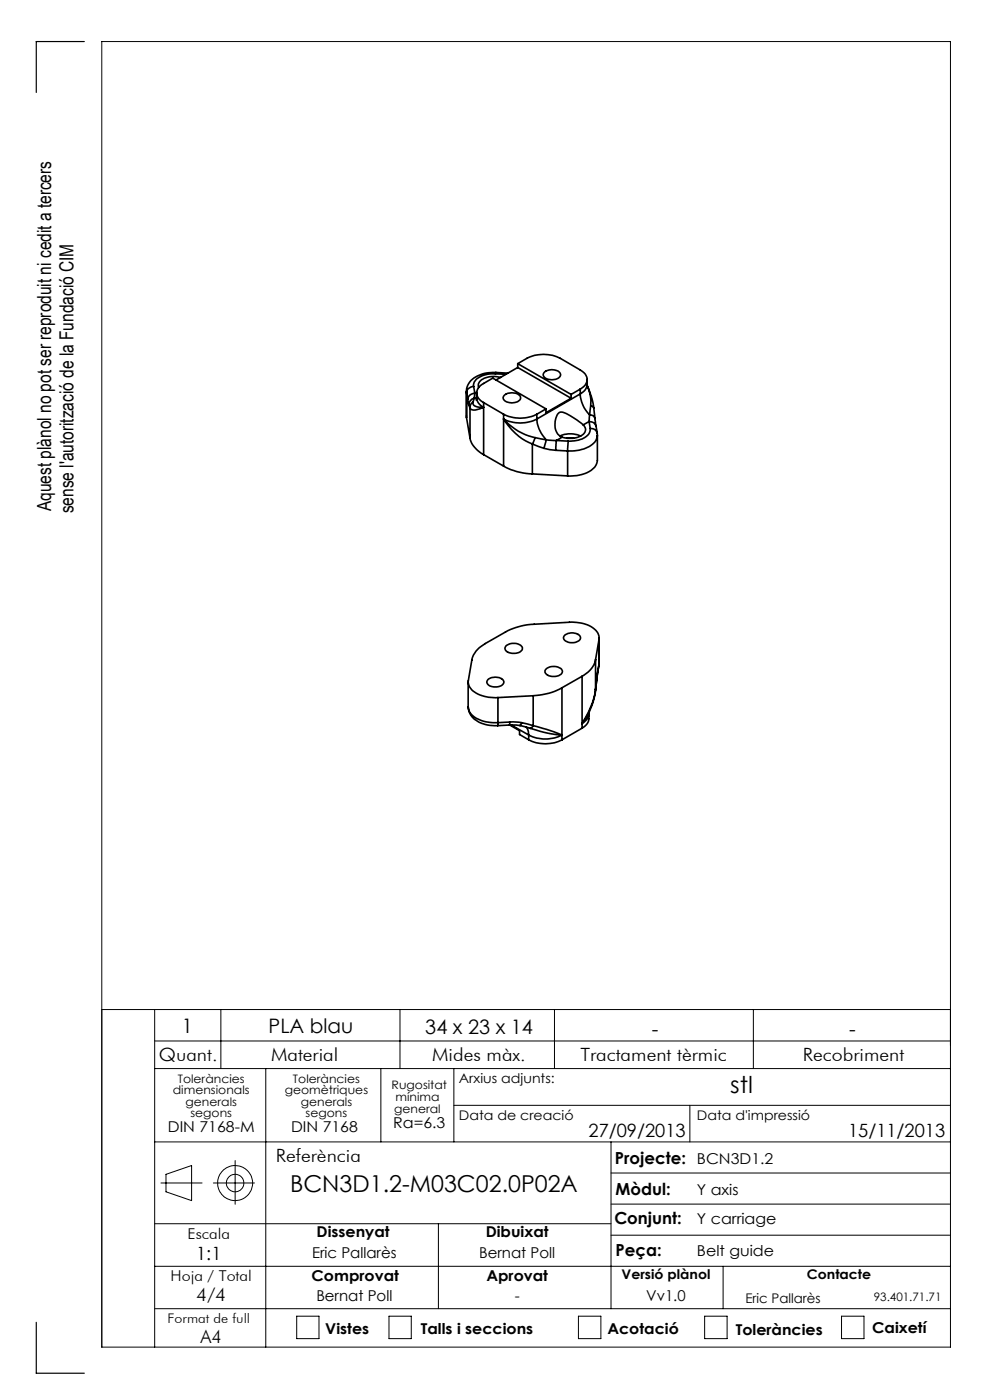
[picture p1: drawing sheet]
<svg xmlns="http://www.w3.org/2000/svg" width="210mm" height="297mm" viewBox="0 0 210 297" stroke-linecap="round" stroke-linejoin="round" font-family="sans-serif">
<g fill="none" stroke="#000" stroke-width=".21">
<path d="M21.6 214.2h180M32.8 214.2v71.6M46.8 214.2v12.5M84.8 214.2v12.5M117.6 214.2v12.5M159.8 214.2v12.5M32.8 220.8h168.8M32.8 226.7h168.8M56.4 226.7v59.1M80.8 226.7v15.5M96.3 226.7v15.5M96.3 234.5h105.3"/>
<path d="M146.3 234.5v7.7M32.8 259.6h96.8M32.8 242.2h168.8M34.1 251h8.8M35.2 249.1l5.4-1.8v7.4l-5.4-1.9zM45.3 251h8.7M49.9 246.2v9.3M93 259.6v18M129.6 242.2v35.4M129.6 255.4h72M129.6 248.8h72M32.8 277.6h168.8"/>
<path d="M32.8 268.6h168.8M62.9 279.2h4.8v4.8h-4.8zM82.5 279.2h4.7v4.8h-4.7zM122.7 279.2h4.8v4.8h-4.8zM129.6 262h72M149.5 279.2h4.7v4.8h-4.7zM153.4 268.6v9M178.5 279.2h4.8v4.8h-4.8zM21.6 285.8h180v-277h-180v277"/>
<circle cx="49.9" cy="251" r="3.7"/>
<circle cx="49.9" cy="251" r="1.86"/>
</g>
<path d="M17.9 8.8h-10.2v10.8M7.7 280.5v10.8h10.2" fill="none" stroke="#000" stroke-width=".25"/>
<g fill="none" stroke="#000" stroke-width=".35">
<path d="M105.1 79.3a5.1 5.1 0 0 0-4.5 1.7l-.1 1M105.1 79.3l2.2 .1M105.2 79a6.5 6.5 0 0 0-5.8 2.4l-.4 1v.6M105.2 79l-.1 .3M105.2 79l2.5 .2M107.7 79.2h.1M109.8 77.1l2-1.1a7.8 7.8 0 0 1 7.1 0l4.2 2.5a2.15 2.15 0 0 1 1.4 2 2.15 2.15 0 0 1-1.4 2M109.8 78l11.3 6.5M109.8 78l-4.6 2.6M109.8 77.1v.9M109.8 77.1l11.3 6.6M115.6 78.9a2.57 2.57 0 0 1 3.2 .3 1.07 1.07 0 0 1-1.1 1.3 1.94 1.94 0 0 1-2.5-1z"/>
<path d="M99 88.3v.3M99 83v.3M99 83v5.6M99 83.3l.2 1.4M99 88.6l.7 4.3M99.2 84.7l.2 1.2M99.4 85.9l.3 .7M99.7 92.9a5.4 5.4 0 0 0 2.9 3.5M99.7 86.6v6.3M100.4 85.3a1.37 1.37 0 0 0-.7 1.3M100.4 85.3l-.1 .4a2.28 2.28 0 0 0 2.3 .7M100.5 82a1.59 1.59 0 0 0-1.5 1.3"/>
<path d="M100.5 82l.2 1.4M100.6 84.5l-.2 .8M100.6 84.5a1.5 1.5 0 0 0-1.2 1.4M100.6 84.5h.5M100.7 83.4l-.1 1.1M100.7 83.4a1.52 1.52 0 0 0-1.5 1.3M101.1 84.4l-.1 .4M101.1 84.4a2.45 2.45 0 0 0 1.5 2M101.1 83.4v1M101.1 83.2l-.4 .2M102.6 85.4a2.13 2.13 0 0 1-1.5-2 2.13 2.13 0 0 1 1.5-2.1l1.9-1.1 11.3 6.5M102.6 86.4a3.6 3.6 0 0 1-2.8 .4l-.1-.2"/>
<path d="M102.6 85.4l4.2 2.5M102.6 85.4v11M102.6 96.4l4.2 2.5M106.2 80.1a4.5 4.5 0 0 0-4.5 .9l-.2 .4v.8M106.8 88.9a12.6 12.6 0 0 0 6.7 3.9M106.8 88.9a7.8 7.8 0 0 0 7.1 0M106.8 88.9a12.9 12.9 0 0 0 6.1 5.3M106.8 98.9a12.9 12.9 0 0 0 6.1 1.6M106.8 87.9a7.8 7.8 0 0 0 7.1 0M106.8 87.9v11M107.1 83.8a2.49 2.49 0 0 1 3.3 .4 1.59 1.59 0 0 1-2.1 1.2 1.21 1.21 0 0 1-1.5-1.3zM112.9 94.2l2.5 .9"/>
<path d="M112.9 94.2v6.3M113.5 92.8l2.4 .5M113.5 92.8l-.6 1.4M113.9 88.9a6.8 6.8 0 0 0 2 4.4M113.9 87.9v1M115.4 95.1l2.5 .4M115.8 86.7l-1.9 1.2M115.9 93.3l2.1 .1M115.9 93.3l-.5 1.8M117.9 95.5l2.5 .2M118 93.4l-.1 2.1M118 93.4l2.5 .2"/>
<path d="M118.8 92.5a5.2 5.2 0 0 1 4.4 0M119.2 92.7l-1.2 .7M120.2 93h1.5M120.4 95.7v5.3M120.5 93.6l-.1 2.1M121.1 84.5l-5.3 3.1v-.9M121.1 83.7v.8M123.1 83.6a6.7 6.7 0 0 0 2 4.4M123.1 82.5l-2 1.2M123.1 83.6l-9.2 5.3M123.1 82.5v1.1M123.7 90.1l-.9-.7a10 10 0 0 0-3.8-2 1.9 1.9 0 0 0-1.2 2 2.83 2.83 0 0 0 1.4 3.3"/>
<path d="M123.7 90.1a1.44 1.44 0 0 1 .4 1.5 1.44 1.44 0 0 1-1.2 1 5.5 5.5 0 0 1-3.7 .1M124.5 81.5l.1 .4M124.5 81.5a2.32 2.32 0 0 1-1.4 2.1M124.5 80.5v1M124.6 81.9a14.9 14.9 0 0 1 1.3 4.7M124.6 81.9l.6 1.7 .1 2.5M125 89.4a1.39 1.39 0 0 1 1.4 1M125 89.4l-1.3 .7M125 89.4l.2 1.5M125.1 88l-.1 1.4M125.1 88a1.03 1.03 0 0 1 1.1 .8M125.2 90.9a2.69 2.69 0 0 1-2.5 2.5l-2.2 .2"/>
<path d="M125.2 90.9a1.3 1.3 0 0 1 1.5 1M125.3 86.1h.1a.65 .65 0 0 1 .6 .7l.2 2M125.3 86.1l-.2 1.9M126.2 88.8l.2 1.6M126.4 90.4l.3 2M126.7 92.4v5.3a4.1 4.1 0 0 1-3.8 3.1l-2.5 .2M126.7 92.4a3.6 3.6 0 0 1-2.9 2.8l-1.9 .4-1.5 .1M112.9 100.5l7.5 .5M107.3 137.1a2.44 2.44 0 0 1 3.5 .3 1.43 1.43 0 0 1-1.8 1.2 1.47 1.47 0 0 1-1.9-1.2zM119.9 134.7a2.36 2.36 0 0 1 3.2 .4 1.57 1.57 0 0 1-2 1.2 1.29 1.29 0 0 1-1.5-1.2zM126.3 139.9l.8-4.3a3.3 3.3 0 0 0-2.9-3.2l-2.9-.4-8 .4a14.1 14.1 0 0 0-6.1 1.7l-4.3 2.4a5.2 5.2 0 0 0-2.8 3.5l-.8 4.4a3.3 3.3 0 0 0 2.9 3.2l1.4 .3 2 .1M126.3 139.9a5.2 5.2 0 0 1-2.8 3.6"/>
<path d="M126.3 139.9v6.5M127.1 135.3v5.6M99.3 150a3.6 3.6 0 0 0 2.9 2.9l1.9 .4h1.5M99.3 144.7v5.3M99.3 150a4.1 4.1 0 0 0 3.7 3.7l2.6 .2M103.6 144.1a2.55 2.55 0 0 1 3.2 .3 1.06 1.06 0 0 1-1.2 1.3 1.85 1.85 0 0 1-2.3-1zM105.6 153.3v.6M105.6 148v5.3M108.1 153.8l2.2 .1M108.1 153.8l-2.5 .1M108.1 153.8l2.1 1.2v.8l1.9 1.1M108.2 153.2l2.5 .1"/>
<path d="M108.2 153.2l-.1 .6M108.2 153.2l-2.6 .1M108.4 153.8l3.7 2.1M110.3 153.9l2.2 .6M110.7 153.3l2.4 .6M110.7 153.3l-.4 .6M111.6 154.2l.4 .7 .1 1M112.1 155.9a7.8 7.8 0 0 0 7.1 0M112.1 156.9a7.8 7.8 0 0 0 7.1 0M112.1 155.9v1M112.5 154.5l.7 .2a21.8 21.8 0 0 0 6 1.2M113.1 153.9l2.8 .8 3.3 1.2"/>
<path d="M113.1 153.9l-.3 .5-.3 .1M113.1 147.6l-7.5 .4M113.1 147.6v6.3M115.8 142a2.41 2.41 0 0 1 3.5 .3 1.63 1.63 0 0 1-2.1 1.2 1.25 1.25 0 0 1-1.5-1.4zM119.2 145.9a13.5 13.5 0 0 1-6.1 1.7M119.2 145.9v11M123.5 143.5l-4.3 2.4M123.5 143.5v11M123.5 154.5l-4.3 2.4M124.9 151.4v1.1a2.51 2.51 0 0 1-1.4 2M124.9 151.4a2.63 2.63 0 0 1-1.4 2.1M125 151.1l-.1 .3"/>
<path d="M125 151l-1.5 2.5M126.3 146.4a14.9 14.9 0 0 1-1.3 4.7M126.6 144.2l-.3 2.2M126.6 144.1a17.7 17.7 0 0 1-3.1 9.4M126.6 144.1v.1M126.8 142.6l-.2 1.6M126.8 142.6v-.2l-.2 1.7M127.1 140.6l-.1 .5zM127.1 140.9l-.3 1.7"/>
</g>
<g font-size="4.9">
<text x="154.9" y="231.8">stl</text>
<text x="61.5" y="253">BCN3D1.2-M03C02.0P02A</text>
</g>
<g font-size="4.2">
<text x="38.6" y="219">1</text>
<text x="57" y="219.2">PLA blau</text>
<text x="90.2" y="219.4">34 x 23 x 14</text>
<text x="138.3" y="219.7">-</text>
<text x="180.1" y="219.7">-</text>
</g>
<g font-size="4.1">
<text x="10.9" y="108.4" transform="rotate(-90 10.9 108.4)">Aquest plànol no pot ser reproduit ni cedit a tercers</text>
<text x="15.6" y="108.9" transform="rotate(-90 15.6 108.9)">sense l'autorització de la Fundació CIM</text>
</g>
<g font-size="3.9">
<text x="33.7" y="225">Quant.</text>
<text x="57.5" y="225">Material</text>
<text x="91.7" y="225">Mides màx.</text>
<text x="123.1" y="225">Tractament tèrmic</text>
<text x="170.3" y="225">Recobriment</text>
<text x="124.8" y="241.3">27/09/2013</text>
<text x="179.9" y="241.3">15/11/2013</text>
<text x="58.5" y="246.5">Referència</text>
<text x="41.6" y="267.2">1:1</text>
<text x="41.6" y="276">4/4</text>
<text x="42.5" y="284.9">A4</text>
</g>
<g font-size="3.5">
<text x="130.5" y="246.8">Projecte:</text>
<text x="130.6" y="253.4">Mòdul:</text>
<text x="130.3" y="259.8">Conjunt:</text>
<text x="130.6" y="266.4">Peça:</text>
</g>
<g font-size="3.2">
<text x="83.4" y="239.3">Ra=6.3</text>
<text x="35.6" y="240.1">DIN 7168-M</text>
<text x="61.7" y="240.1">DIN 7168</text>
<text x="147.8" y="246.8">BCN3D1.2</text>
<text x="147.8" y="253.4">Y axis</text>
<text x="39.8" y="262.9">Escala</text>
<text x="67.2" y="262.5">Dissenyat</text>
<text x="103" y="262.5">Dibuixat</text>
<text x="147.8" y="259.8">Y carriage</text>
<text x="66.2" y="266.8">Eric Pallarès</text>
<text x="101.6" y="266.8">Bernat Poll</text>
<text x="147.8" y="266.4">Belt guide</text>
<text x="36.2" y="271.7">Hoja / Total</text>
<text x="66.1" y="271.7">Comprovat</text>
<text x="103.2" y="271.7">Aprovat</text>
<text x="67.1" y="276.1">Bernat Poll</text>
<text x="109.2" y="276.1">-</text>
<text x="137.1" y="276.1">Vv1.0</text>
<text x="69" y="283.1">Vistes</text>
<text x="89.3" y="283.1">Talls i seccions</text>
<text x="128.8" y="283.1">Acotació</text>
<text x="156.1" y="283.2">Toleràncies</text>
<text x="185" y="282.8">Caixetí</text>
</g>
<g font-size="2.8">
<text x="97.3" y="229.6">Arxius adjunts:</text>
<text x="97.3" y="237.7">Data de creació</text>
<text x="147.8" y="237.7">Data d'impressió</text>
<text x="131.8" y="271.4">Versió plànol</text>
<text x="171.2" y="271.4">Contacte</text>
<text x="35.5" y="280.7">Format de full</text>
<text x="158.1" y="276.3">Eric Pallarès</text>
</g>
<g font-size="2.5">
<text x="36.7" y="232.1">dimensionals</text>
<text x="37.7" y="229.6">Toleràncies</text>
<text x="60.4" y="232.1">geomètriques</text>
<text x="62.1" y="229.6">Toleràncies</text>
<text x="83.1" y="231">Rugositat</text>
<text x="83.9" y="233.5">mínima</text>
<text x="39.4" y="234.6">generals</text>
<text x="40.4" y="237.1">segons</text>
<text x="63.8" y="234.6">generals</text>
<text x="64.8" y="237.1">segons</text>
<text x="83.6" y="236.2">general</text>
<text x="185.4" y="276.1">93.401.71.71</text>
</g>
</svg>
